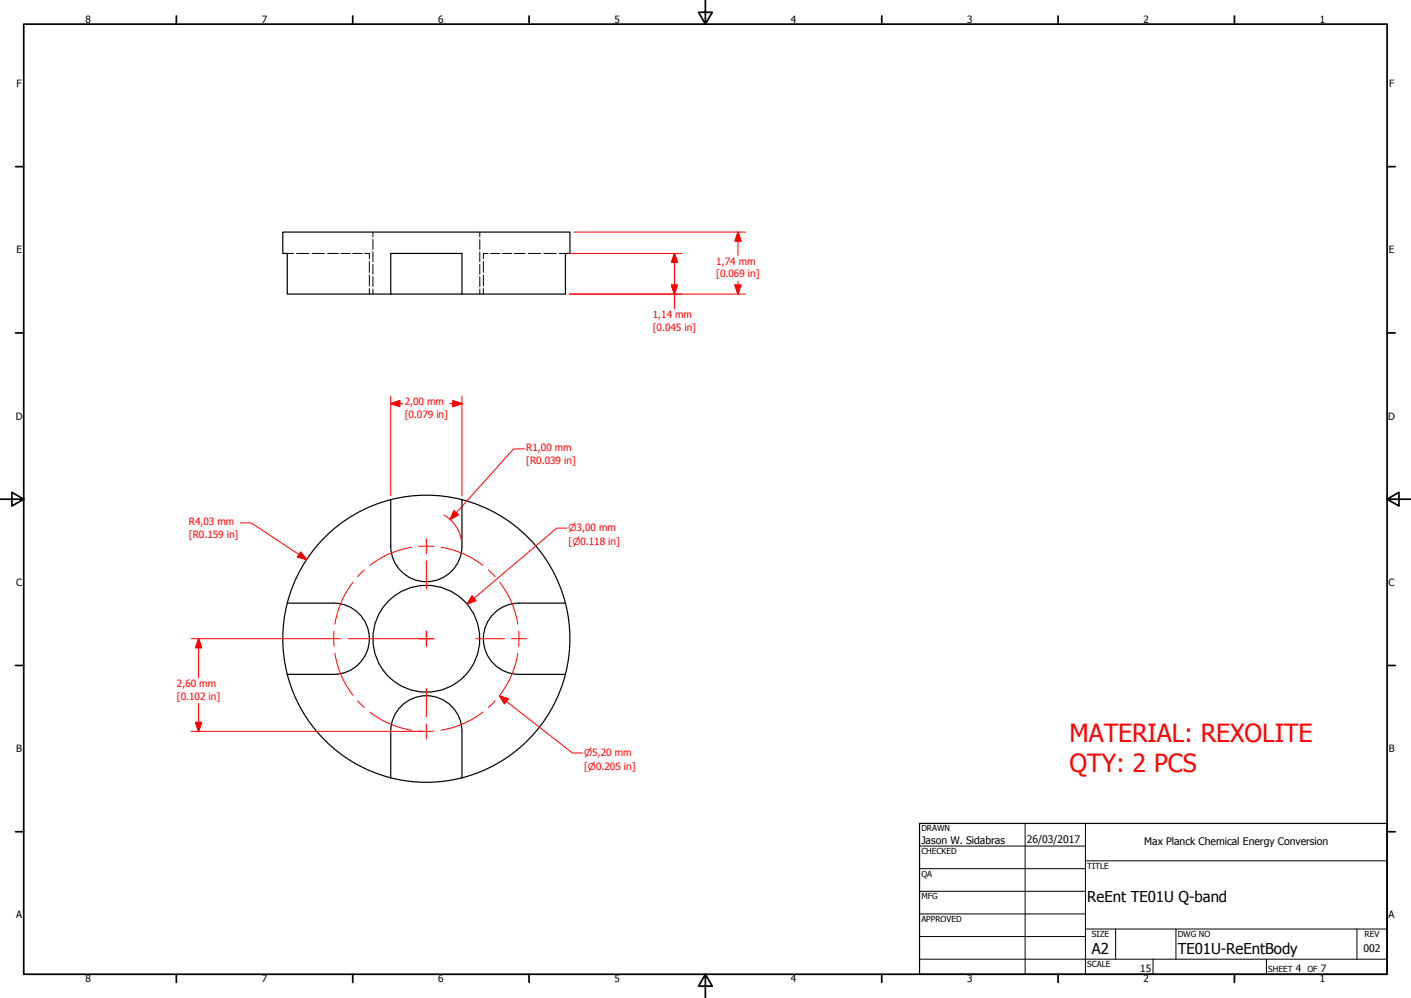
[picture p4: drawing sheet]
<svg xmlns="http://www.w3.org/2000/svg" width="594mm" height="420mm" viewBox="0 0 594 420" stroke-linecap="round" stroke-linejoin="round" font-family="sans-serif">
<!-- layer: Hidden Narrow (ANSI) -->
<g fill="none" stroke="#000" stroke-width=".51">
<path d="M164.5 106.7h30v17.1h-30zM164.5 123.8h-43.6v-17.1h-1.8v-9h120.9v9h-1.9v17.1h-43.6M164.5 210.4v19.5a15 15 0 0 0 15 15 15 15 0 0 0 15-15v-19.5M120.9 253.9h19.6a15 15 0 0 1 15 15 15 15 0 0 1-15 15h-19.6M121 253.9a60.4 60.4 0 0 0 0 30M121 253.9a60.4 60.4 0 0 1 58.5-45.4 60.4 60.4 0 0 1 58.6 45.4M238.1 253.9a60.4 60.4 0 0 1 0 30M238.1 253.9h-19.6a15 15 0 0 0-15 15 15 15 0 0 0 15 15h19.6M121 283.9a60.4 60.4 0 0 0 43.5 43.6M238.1 283.9a60.4 60.4 0 0 1-43.6 43.6M164.5 327.5a60.4 60.4 0 0 0 30 0M164.5 327.5v-19.6a15 15 0 0 1 15-15 15 15 0 0 1 15 15v19.6"/>
<circle cx="179.5" cy="268.9" r="22.5"/>
</g>
<!-- layer: Hidden (ANSI) -->
<g fill="none" stroke="#000" stroke-width=".42">
<path d="M157 97.7v2.1M202 97.7v2.1M120.9 106.7h2.6M124.9 106.7h5.2M131.4 106.7h5.2M137.9 106.7h4.6M143.5 106.7h4M148.5 106.7h4M153.5 106.7h2v2.3M155.5 110.1v4.6M155.5 115.8v4.6M157 100.8v4.2"/>
<path d="M157 106v4.2M157 111.3v4.1M157 116.5v4.2M202 100.8v4.2M202 106v4.2M202 111.3v4.1M202 116.5v4.2M203.5 110.1v4.6M203.5 115.8v4.6M205.5 106.7h-2v2.3M206.5 106.7h4M211.5 106.7h4"/>
<path d="M216.5 106.7h4.6M222.4 106.7h5.2M228.9 106.7h5.2M235.5 106.7h2.6M155.5 121.5v2.3M157 121.7v2.1M202 121.7v2.1M203.5 121.5v2.3"/>
</g>
<!-- layer: Symbol (ANSI) -->
<g fill="none" stroke="#000" stroke-width=".72">
<path d="M10 10.2h574v400h-574zM74.3 6.7v3.5M148.5 6.7v3.5M222.8 6.7v3.5M297 .1v10.1l-2.9-5h5.8l-2.9 5M371.2 6.7v3.5M445.5 6.7v3.5M519.7 6.7v3.5M6.6 70.2h3.4M584 70.2h3.4M6.6 140.2h3.4M584 140.2h3.4"/>
<path d="M0 210.2h10l-5-2.9v5.7l5-2.8M584 210.2l5 2.8v-5.7l-5 2.9h10M6.6 280.2h3.4M584 280.2h3.4M6.6 350.2h3.4M584 350.2h3.4M74.3 410.2v3.4M148.5 410.2v3.4M222.8 410.2v3.4M297 410.2l2.9 5h-5.8l2.9-5v10M371.2 410.2v3.4M445.5 410.2v3.4"/>
<path d="M519.7 410.2v3.4"/>
</g>
<!-- layer: Visible (ANSI) -->
<g fill="none" stroke="#000" stroke-width=".42">
<path d="M387.2 356.2h69.8M431.6 346.7v63.5M457 346.7v63.5M387.2 365.7h69.8M387.2 375.2h69.8M457 362.4h127M387.2 384.8h69.8M387.2 394.3h69.8M457 391.1h127M469.7 391.1v12.7M495.1 391.1v12.7M571.3 391.1v12.7"/>
<path d="M387.2 403.8h196.8M485.5 403.8v6.4M533.2 403.8v6.4"/>
</g>
<path d="M387.2 346.7h196.8v63.5h-196.8z" fill="none" stroke="#000" stroke-width=".51"/>
<!-- layer: Border (ANSI) -->
<g fill="none" stroke="#f00" stroke-width=".42">
<path d="M241.6 97.7h72.3M310.7 97.7l1.3 3.8h-2.6zM310.7 97.7v9.8M239.6 106.7h47.5M282.7 120h2.5l-1.2 3.8zM284 106.7l1.2 3.8h-2.5zM284 106.7v23.3M309.4 120h2.6l-1.3 3.8zM310.7 118.3v5.5M239.6 123.8h74.3M164.5 169.9l3.8-1.2v2.5zM164.5 169.9h5.1"/>
<path d="M164.5 166.8v42M189.4 169.9h5.1M190.7 168.7l3.8 1.2-3.8 1.3zM194.5 166.8v42M220.8 189h-4.6l-26.7 29.7M187 216.9a15 15 0 0 1 7.4 11.4M191.1 215.1l1.9 1.6-3.5 2zM101.2 220.1h4.5l23.4 15.5M126.6 232.4l2.5 3.2-3.9-1.1zM238.6 222.3h-4.2l-37.7 32.1M198.8 250.9l1.6 2-3.7 1.5zM80.4 268.9h56.9"/>
<path d="M83.6 268.9l1.3 3.8h-2.6zM83.6 268.9v16.4M158.7 268.9h17.6M83.6 296.2v11.7M210.2 292.9l3.8 1.4-1.6 2zM210.2 292.9l30.8 24.1h4.2M80.4 307.9h97.5M82.3 304.1h2.6l-1.3 3.8z"/>
</g>
<g fill="#f00" stroke="#f00" stroke-width=".42">
<path d="M282.7 120l1.3 3.8z"/>
<path d="M282.7 120h2.5l-1.2 3.8z"/>
<path d="M284 106.7l1.2 3.8z"/>
<path d="M284 106.7l1.2 3.8h-2.5z"/>
<path d="M309.4 120l1.3 3.8z"/>
<path d="M309.4 120h2.6l-1.3 3.8z"/>
<path d="M310.7 97.7l1.3 3.8z"/>
<path d="M310.7 97.7l1.3 3.8h-2.6z"/>
<path d="M164.5 169.9l3.8-1.2z"/>
<path d="M164.5 169.9l3.8-1.2v2.5z"/>
<path d="M190.7 171.2l3.8-1.3z"/>
<path d="M190.7 168.7l3.8 1.2-3.8 1.3z"/>
<path d="M191.1 215.1l-1.6 3.6z"/>
<path d="M191.1 215.1l1.9 1.6-3.5 2z"/>
<path d="M198.8 250.9l-2.1 3.5z"/>
<path d="M198.8 250.9l1.6 2-3.7 1.5z"/>
<path d="M125.2 234.5l3.9 1.1z"/>
<path d="M126.6 232.4l2.5 3.2-3.9-1.1z"/>
<path d="M210.2 292.9l3.8 1.4z"/>
<path d="M210.2 292.9l3.8 1.4-1.6 2z"/>
<path d="M82.3 304.1l1.3 3.8z"/>
<path d="M82.3 304.1h2.6l-1.3 3.8z"/>
<path d="M83.6 268.9l1.3 3.8z"/>
<path d="M83.6 268.9l1.3 3.8h-2.6z"/>
</g>
<!-- layer: Title (ANSI) -->
<path d="M179.5 226.7v6.4M179.5 236.1v12M137.3 268.9h6.4M146.7 268.9h12M176.3 268.9h6.4M179.5 265.7v6.4M200.3 268.9h12M215.3 268.9h6.4M179.5 289.7v12M179.5 304.7v6.4" fill="none" stroke="#f00" stroke-width=".42"/>
<!-- layer: Section Line (ANSI) -->
<g fill="none" stroke="#f00" stroke-width=".42">
<path d="M153.4 240l-2.8 2.8M173.4 230.4a39 39 0 0 0-17.7 7.6M176.3 230h6.4M185.7 230.4a39 39 0 0 1 17.6 7.6M205.6 240l2.9 2.8M148.6 245.1a39 39 0 0 0-7.6 17.7M210.4 245.1a39 39 0 0 1 7.6 17.7M140.6 265.7v6.4M141 275.1a39 39 0 0 0 7.6 17.6M218 275.1a39 39 0 0 1-7.6 17.6M218.4 265.7v6.4M150.6 295l2.8 2.9"/>
<path d="M155.7 299.8a39 39 0 0 0 17.7 7.6M203.3 299.8a39 39 0 0 1-17.7 7.6M208.4 295l-2.8 2.9M176.3 307.8h6.4"/>
</g>
<g font-size="10.5" fill="#f00">
<text x="450.3" y="312.6">MATERIAL: REXOLITE</text>
<text x="450.3" y="325.1">QTY: 2 PCS</text>
</g>
<g font-size="6.3">
<text x="457.8" y="379.6">ReEnt TE01U Q-band</text>
<text x="459.7" y="401.7">A2</text>
<text x="495.9" y="401.8">TE01U-ReEntBody</text>
</g>
<g font-size="4.4">
<text x="387.9" y="355.3">Jason W. Sidabras</text>
<text x="432.4" y="354.7">26/03/2017</text>
<text x="481.8" y="355.7">Max Planck Chemical Energy Conversion</text>
<text x="574.1" y="401">002</text>
</g>
<g font-size="4.2">
<text x="36" y="9.8">8</text>
<text x="110.2" y="9.8">7</text>
<text x="184.5" y="9.8">6</text>
<text x="258.7" y="9.8">5</text>
<text x="333" y="9.8">4</text>
<text x="407.2" y="9.8">3</text>
<text x="481.5" y="9.8">2</text>
<text x="555.7" y="9.8">1</text>
<text x="7" y="36.7">F</text>
<text x="584.8" y="36.7">F</text>
<text x="6.9" y="106.7">E</text>
<text x="584.8" y="106.7">E</text>
<text x="6.6" y="176.7">D</text>
<text x="584.5" y="176.7">D</text>
<text x="6.8" y="246.7">C</text>
<text x="584.7" y="246.7">C</text>
<text x="6.8" y="316.7">B</text>
<text x="584.7" y="316.7">B</text>
<text x="6.8" y="386.7">A</text>
<text x="584.6" y="386.7">A</text>
<text x="36" y="413.6">8</text>
<text x="110.2" y="413.6">7</text>
<text x="184.5" y="413.6">6</text>
<text x="258.7" y="413.6">5</text>
<text x="333" y="413.6">4</text>
<text x="407.2" y="413.6">3</text>
<text x="480.1" y="409.3">15</text>
<text x="481.5" y="413.6">2</text>
<text x="545.5" y="409.3">4</text>
<text x="555.7" y="413.6">1</text>
<text x="556" y="409.3">7</text>
</g>
<g font-size="4.2" fill="#f00">
<text x="301.6" y="111.4">1,74 mm</text>
<text x="301.6" y="116.7">[0.069 in]</text>
<text x="274.8" y="133.9">1,14 mm</text>
<text x="274.8" y="139.2">[0.045 in]</text>
<text x="170.4" y="170.7">2,00 mm</text>
<text x="170.4" y="176.1">[0.079 in]</text>
<text x="221.6" y="189.8">R1,00 mm</text>
<text x="221.6" y="195.2">[R0.039 in]</text>
<text x="79.5" y="220.9">R4,03 mm</text>
<text x="79.5" y="226.3">[R0.159 in]</text>
<text x="239.4" y="229.4">[⌀0.118 in]</text>
<text x="74.5" y="289.2">2,60 mm</text>
<text x="74.5" y="294.6">[0.102 in]</text>
<text x="246" y="324.1">[⌀0.205 in]</text>
</g>
<g font-size="4" fill="#f00">
<text x="239.4" y="223.4">⌀3,00 mm</text>
<text x="246" y="318.1">⌀5,20 mm</text>
</g>
<g font-size="3.5">
<text x="387.9" y="350">DRAWN</text>
<text x="387.9" y="359.5">CHECKED</text>
<text x="457.8" y="365.7">TITLE</text>
<text x="387.9" y="369.1">QA</text>
<text x="387.9" y="378.6">MFG</text>
<text x="387.9" y="388.1">APPROVED</text>
<text x="459.8" y="394.5">SIZE</text>
<text x="495.9" y="394.5">DWG NO</text>
<text x="574.5" y="394.4">REV</text>
<text x="457.8" y="407.2">SCALE</text>
<text x="534" y="409.3">SHEET</text>
<text x="550.4" y="409.3">OF</text>
</g>
</svg>
